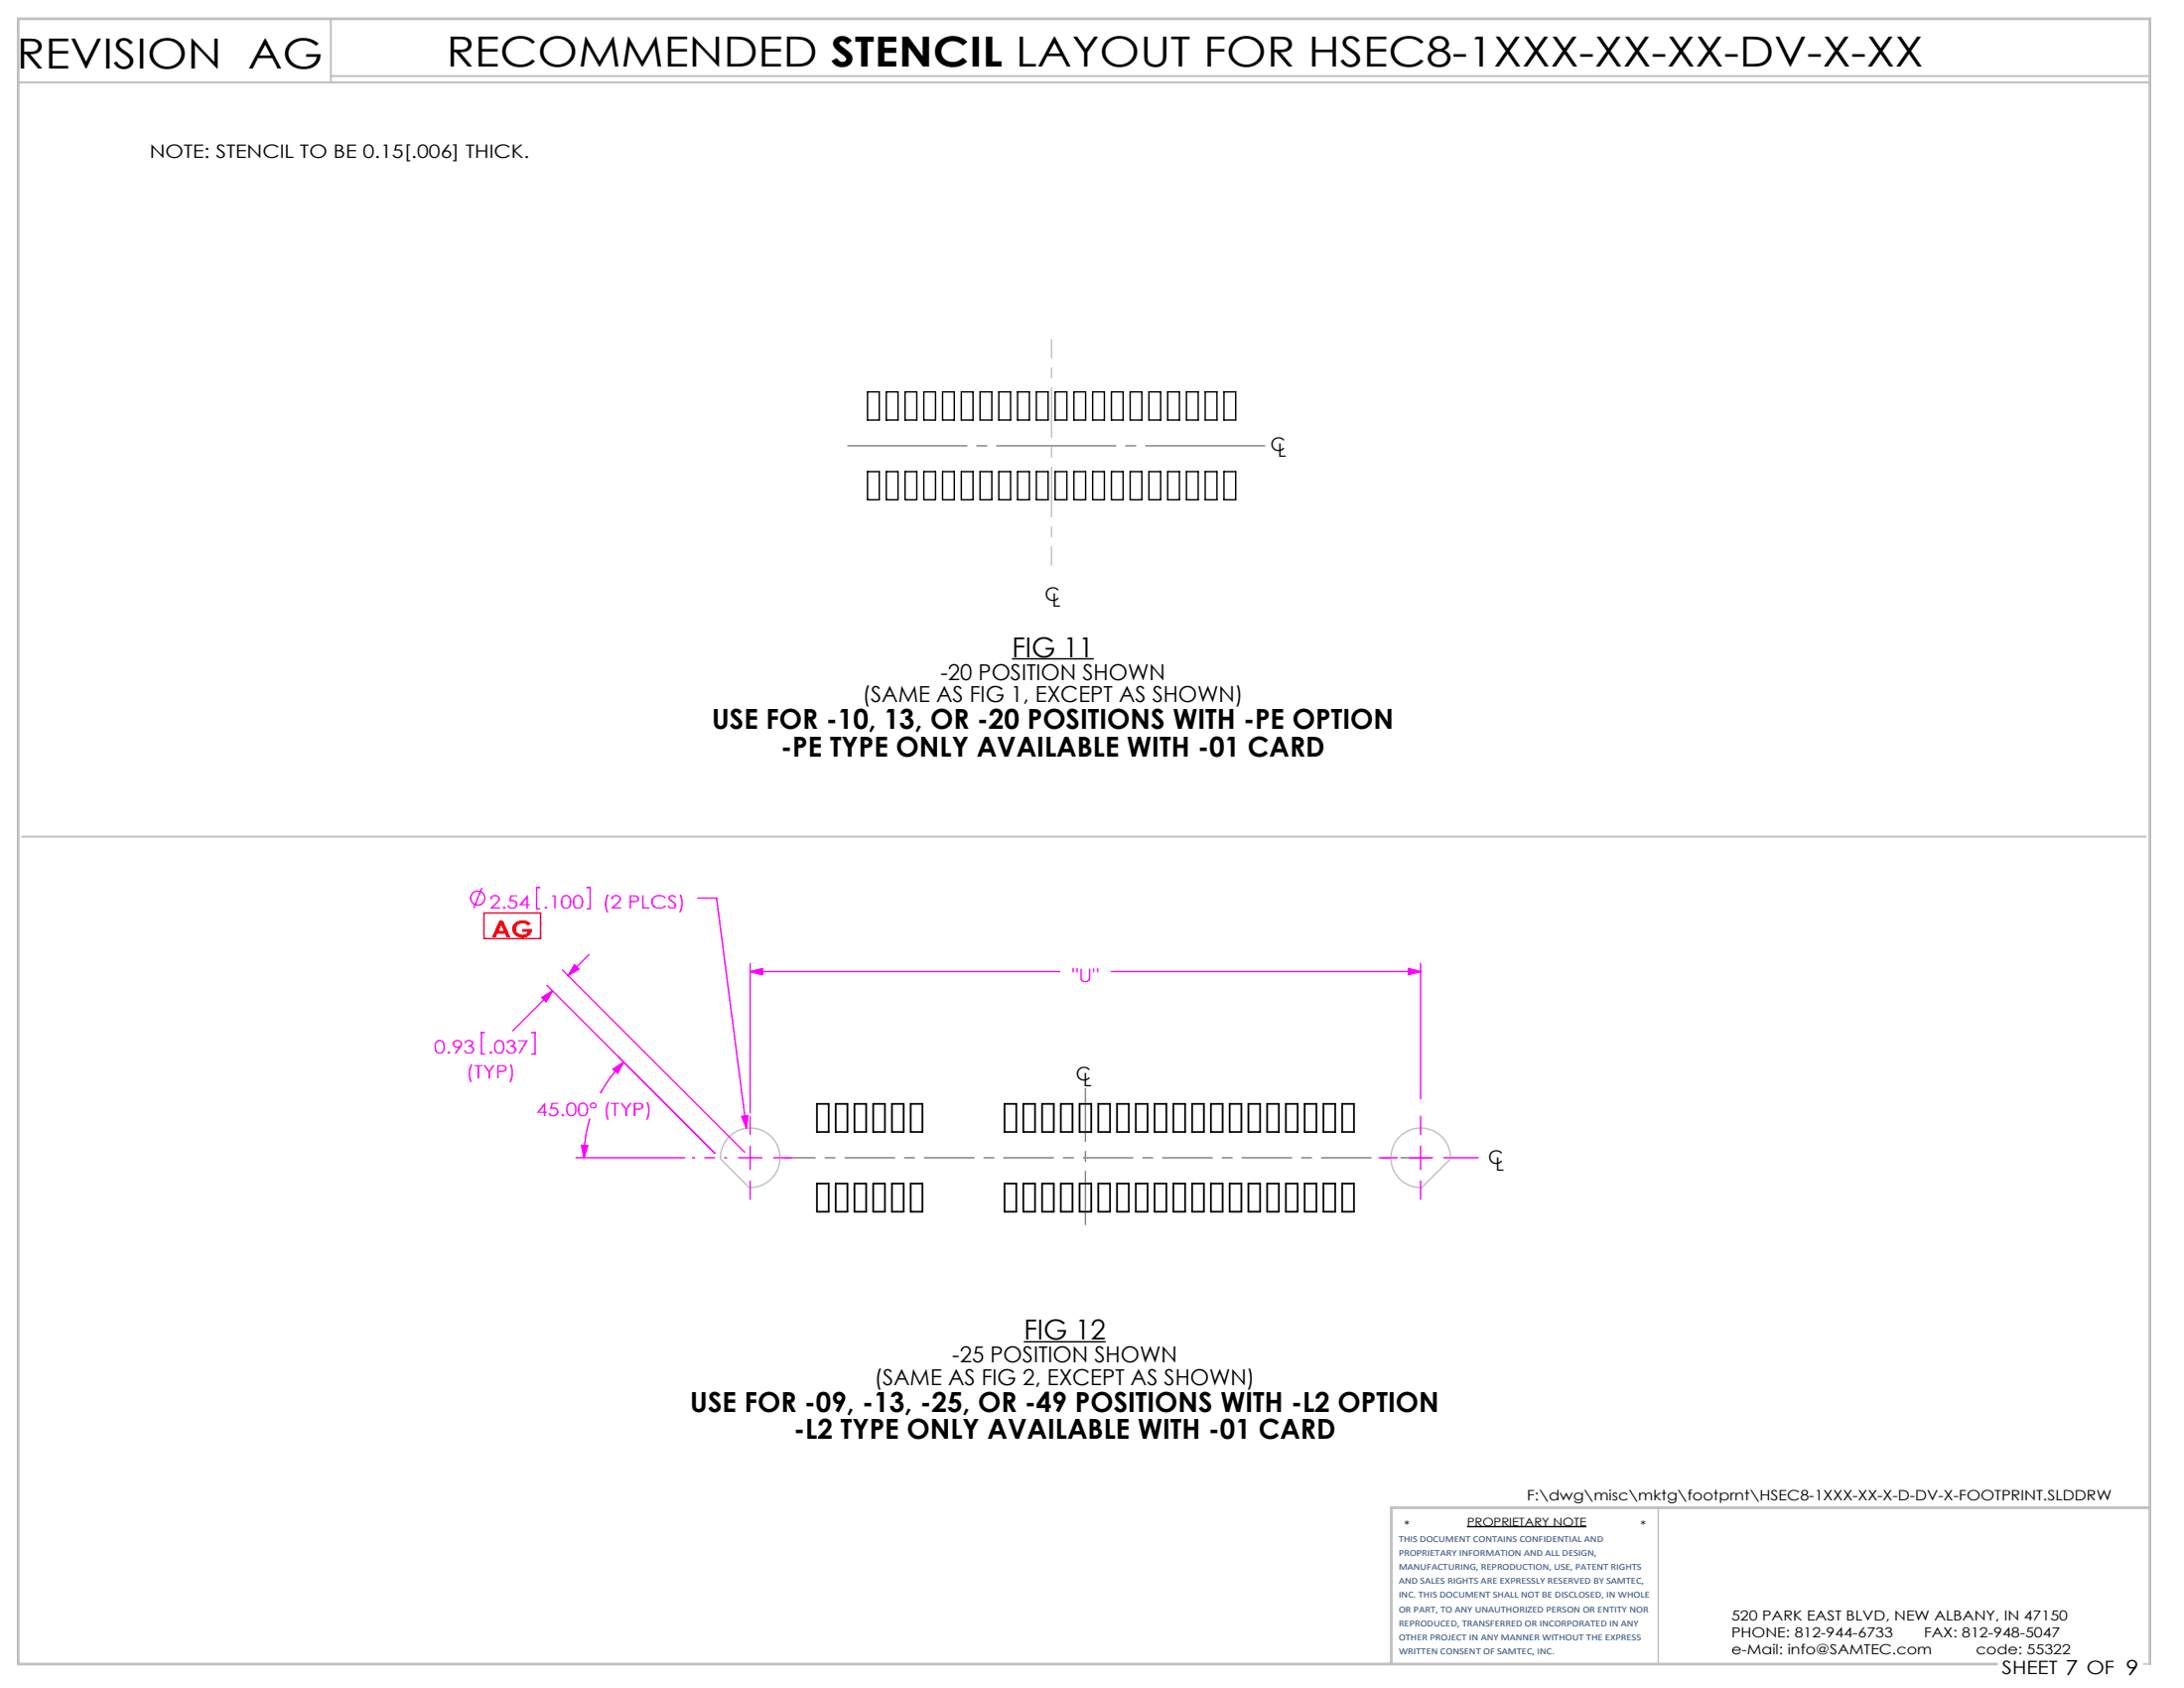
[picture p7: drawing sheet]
<svg xmlns="http://www.w3.org/2000/svg" width="279mm" height="216mm" viewBox="0 0 279 216" stroke-linecap="round" stroke-linejoin="round" font-family="sans-serif">
<path d="M129.5 84.3h10.4M131 171.6h10.5M187.7 195.3h15.3" fill="none" stroke="#000" stroke-width=".18"/>
<path d="M93.2 145.5a3.8 3.8 0 0 1 6.3 1.1 3.8 3.8 0 0 1-3.7 5.3l-3.6-3.7a3.8 3.8 0 0 1 1-2.7zM179.1 145.4a3.8 3.8 0 0 1 4.2-.8 3.8 3.8 0 0 1 2.3 3.6l-3.7 3.7a3.8 3.8 0 0 1-3.6-2.3 3.8 3.8 0 0 1 .8-4.2zM212.2 192.8v20M274.2 212.8h.8" fill="none" stroke="#c0c0c0" stroke-width=".18"/>
<path d="M2.3 10.5h272.7M42.3 2.4v8.1M42.3 9.7h232.7M2.8 107h271.7" fill="none" stroke="#c0c0c0" stroke-width=".25"/>
<path d="M275 192.8h-97v20M255.5 212.8h-253.2v-210.4h272.7v210.4" fill="none" stroke="#c0c0c0" stroke-width=".35"/>
<g fill="none" stroke="#f0f" stroke-width=".18">
<path d="M61.6 113.6l-1 2.6M69 113.5h-.4v2.7h.4M75.1 113.5h.4v2.7h-.4M89.3 114.9h2.4l3.8 29.4M62 132.1h-.4v2.7h.4M68 132.1h.4v2.7h-.4M69.3 127.6l1.4-.8-.8 1.3zM70 126l21.5 21.5M70.7 126.8l-5.1 5M72 124.1l23.3 23.3M73.5 123.4l.6 .5-1.4 .9zM75.4 122.1l-2.7 2.7"/>
<path d="M78.4 136.7l1.4-.9-.8 1.5zM79.8 135.8a17.3 17.3 0 0 0-3 4.1M96 124.3l1.6-.4v.8zM96 123.3v19M96 124.3h39.6M142.2 124.3h39.5M180.2 123.9l1.5 .4-1.5 .4zM181.7 123.3v17.2M73.7 148.1h13.9M74.4 146.5h.8l-.5 1.6zM75.5 143.1a17.3 17.3 0 0 0-.8 5M94.5 148.1h3"/>
<path d="M94.9 142.8l.8-.1-.2 1.6zM96 146.6v3M176.4 148.1h2.3M180.2 148.1h3M181.7 142.8v2.3M181.7 146.6v3M181.7 151.1v2.3M184.7 148.1h4.4"/>
<circle cx="61.1" cy="114.9" r=".9"/>
</g>
<path d="M161.9 57h-53.5" fill="none" stroke="#808080" stroke-width=".18" stroke-dasharray="15.2 1.3 1.3 1.3" stroke-dashoffset="-.1"/>
<path d="M61.9 116.8h7.3v3.2h-7.3z" fill="none" stroke="#f00" stroke-width=".18"/>
<path d="M134.5 43.4v28.9" fill="none" stroke="#c0c0c0" stroke-width=".18" stroke-dasharray="6.3 1.3 1.3 1.3" stroke-dashoffset="4"/>
<g fill="none" stroke="#808080" stroke-width=".25">
<path d="M104.5 141.2h1.5v3.6h-1.5zM104.5 151.4h1.5v3.6h-1.5zM106.9 141.2h1.5v3.6h-1.5zM106.9 151.4h1.5v3.6h-1.5zM109.3 141.2h1.5v3.6h-1.5zM109.3 151.4h1.5v3.6h-1.5zM111.7 141.2h1.5v3.6h-1.5zM111.7 151.4h1.5v3.6h-1.5zM114.1 141.2h1.5v3.6h-1.5zM114.1 151.4h1.5v3.6h-1.5zM116.5 141.2h1.5v3.6h-1.5zM116.5 151.4h1.5v3.6h-1.5z"/>
<path d="M128.5 141.2h1.5v3.6h-1.5zM128.5 151.4h1.5v3.6h-1.5zM130.9 141.2h1.5v3.6h-1.5zM130.9 151.4h1.5v3.6h-1.5zM133.3 141.2h1.5v3.6h-1.5zM133.3 151.4h1.5v3.6h-1.5zM135.7 141.2h1.5v3.6h-1.5zM135.7 151.4h1.5v3.6h-1.5zM138.1 141.2h1.5v3.6h-1.5zM138.1 151.4h1.5v3.6h-1.5zM140.5 141.2h1.5v3.6h-1.5zM140.5 151.4h1.5v3.6h-1.5z"/>
<path d="M142.9 141.2h1.5v3.6h-1.5zM142.9 151.4h1.5v3.6h-1.5zM145.3 141.2h1.5v3.6h-1.5zM145.3 151.4h1.5v3.6h-1.5zM147.7 141.2h1.5v3.6h-1.5zM147.7 151.4h1.5v3.6h-1.5zM150.1 141.2h1.5v3.6h-1.5zM150.1 151.4h1.5v3.6h-1.5zM152.5 141.2h1.5v3.6h-1.5zM152.5 151.4h1.5v3.6h-1.5zM154.9 141.2h1.5v3.6h-1.5zM154.9 151.4h1.5v3.6h-1.5z"/>
<path d="M157.3 141.2h1.5v3.6h-1.5zM157.3 151.4h1.5v3.6h-1.5zM159.7 141.2h1.5v3.6h-1.5zM159.7 151.4h1.5v3.6h-1.5zM162.1 141.2h1.5v3.6h-1.5zM162.1 151.4h1.5v3.6h-1.5zM164.5 141.2h1.5v3.6h-1.5zM164.5 151.4h1.5v3.6h-1.5zM166.9 141.2h1.5v3.6h-1.5zM166.9 151.4h1.5v3.6h-1.5zM169.3 141.2h1.5v3.6h-1.5zM169.3 151.4h1.5v3.6h-1.5z"/>
<path d="M171.7 141.2h1.5v3.6h-1.5zM171.7 151.4h1.5v3.6h-1.5z"/>
</g>
<path d="M138.9 156.6v-17.4" fill="none" stroke="#808080" stroke-width=".18" stroke-dasharray="15.2 1.3 1.3 1.3" stroke-dashoffset="8.4"/>
<path d="M183.2 148.1h-82.9" fill="none" stroke="#808080" stroke-width=".18" stroke-dasharray="6.3 1.3 1.3 1.3" stroke-dashoffset="2.4"/>
<path d="M96 145.1v-2.3M96 151.1v2.3M99 148.1h2.3" fill="none" stroke="#f0f" stroke-width=".18" stroke-dasharray="15.2 1.3 1.3 1.3"/>
<path d="M93 148.1h-4.4" fill="none" stroke="#f0f" stroke-width=".18" stroke-dasharray="15.2 1.3 1.3 1.3" stroke-dashoffset="15"/>
<g fill="#f0f">
<path d="M94.9 142.8l.6 1.5 .2-1.6zM73.5 123.4l.6 .5-1.4 .9zM69.3 127.6l1.4-.8-.8 1.3zM78.4 136.7l1.4-.9-.8 1.5zM74.4 146.5h.8l-.5 1.6z"/>
<path d="M96 124.3l1.6-.4v.8zM180.2 123.9l1.5 .4-1.5 .4z"/>
</g>
<g fill="none" stroke="#000" stroke-width=".18">
<path d="M111 50.1h1.5v3.6h-1.5zM113.4 50.1h1.5v3.6h-1.5zM115.8 50.1h1.5v3.6h-1.5zM118.2 50.1h1.5v3.6h-1.5zM120.6 50.1h1.5v3.6h-1.5zM123 50.1h1.5v3.6h-1.5zM125.4 50.1h1.5v3.6h-1.5zM127.8 50.1h1.5v3.6h-1.5zM130.2 50.1h1.5v3.6h-1.5zM132.6 50.1h1.5v3.6h-1.5zM135 50.1h1.5v3.6h-1.5zM137.4 50.1h1.5v3.6h-1.5z"/>
<path d="M139.8 50.1h1.5v3.6h-1.5zM142.2 50.1h1.5v3.6h-1.5zM144.6 50.1h1.5v3.6h-1.5zM147 50.1h1.5v3.6h-1.5zM149.4 50.1h1.5v3.6h-1.5zM151.8 50.1h1.5v3.6h-1.5zM154.2 50.1h1.5v3.6h-1.5zM156.6 50.1h1.5v3.6h-1.5zM111 60.3h1.5v3.6h-1.5zM113.4 60.3h1.5v3.6h-1.5zM115.8 60.3h1.5v3.6h-1.5zM118.2 60.3h1.5v3.6h-1.5z"/>
<path d="M120.6 60.3h1.5v3.6h-1.5zM123 60.3h1.5v3.6h-1.5zM125.4 60.3h1.5v3.6h-1.5zM127.8 60.3h1.5v3.6h-1.5zM130.2 60.3h1.5v3.6h-1.5zM132.6 60.3h1.5v3.6h-1.5zM135 60.3h1.5v3.6h-1.5zM137.4 60.3h1.5v3.6h-1.5zM139.8 60.3h1.5v3.6h-1.5zM142.2 60.3h1.5v3.6h-1.5zM144.6 60.3h1.5v3.6h-1.5zM147 60.3h1.5v3.6h-1.5z"/>
<path d="M149.4 60.3h1.5v3.6h-1.5zM151.8 60.3h1.5v3.6h-1.5zM154.2 60.3h1.5v3.6h-1.5zM156.6 60.3h1.5v3.6h-1.5zM104.5 151.4h1.5v3.6h-1.5zM104.5 141.2h1.5v3.6h-1.5zM106.9 151.4h1.5v3.6h-1.5zM106.9 141.2h1.5v3.6h-1.5zM109.3 151.4h1.5v3.6h-1.5zM109.3 141.2h1.5v3.6h-1.5zM111.7 151.4h1.5v3.6h-1.5zM111.7 141.2h1.5v3.6h-1.5z"/>
<path d="M114.1 151.4h1.5v3.6h-1.5zM114.1 141.2h1.5v3.6h-1.5zM116.5 151.4h1.5v3.6h-1.5zM116.5 141.2h1.5v3.6h-1.5zM128.5 151.4h1.5v3.6h-1.5zM128.5 141.2h1.5v3.6h-1.5zM130.9 151.4h1.5v3.6h-1.5zM130.9 141.2h1.5v3.6h-1.5zM133.3 151.4h1.5v3.6h-1.5zM133.3 141.2h1.5v3.6h-1.5zM135.7 151.4h1.5v3.6h-1.5zM135.7 141.2h1.5v3.6h-1.5z"/>
<path d="M138.1 151.4h1.5v3.6h-1.5zM138.1 141.2h1.5v3.6h-1.5zM140.5 151.4h1.5v3.6h-1.5zM140.5 141.2h1.5v3.6h-1.5zM142.9 151.4h1.5v3.6h-1.5zM142.9 141.2h1.5v3.6h-1.5zM145.3 151.4h1.5v3.6h-1.5zM145.3 141.2h1.5v3.6h-1.5zM147.7 151.4h1.5v3.6h-1.5zM147.7 141.2h1.5v3.6h-1.5zM150.1 151.4h1.5v3.6h-1.5zM150.1 141.2h1.5v3.6h-1.5z"/>
<path d="M152.5 151.4h1.5v3.6h-1.5zM152.5 141.2h1.5v3.6h-1.5zM154.9 151.4h1.5v3.6h-1.5zM154.9 141.2h1.5v3.6h-1.5zM157.3 151.4h1.5v3.6h-1.5zM157.3 141.2h1.5v3.6h-1.5zM159.7 151.4h1.5v3.6h-1.5zM159.7 141.2h1.5v3.6h-1.5zM162.1 151.4h1.5v3.6h-1.5zM162.1 141.2h1.5v3.6h-1.5zM164.5 151.4h1.5v3.6h-1.5zM164.5 141.2h1.5v3.6h-1.5z"/>
<path d="M166.9 151.4h1.5v3.6h-1.5zM166.9 141.2h1.5v3.6h-1.5zM169.3 151.4h1.5v3.6h-1.5zM169.3 141.2h1.5v3.6h-1.5zM171.7 151.4h1.5v3.6h-1.5zM171.7 141.2h1.5v3.6h-1.5z"/>
</g>
<g font-size="5.3">
<text x="2.2" y="8.8">REVISION AG</text>
<text x="57.1" y="8.5">RECOMMENDED STENCIL LAYOUT FOR HSEC8-1XXX-XX-XX-DV-X-XX</text>
</g>
<g font-size="3.5">
<text x="129.5" y="84">FIG 11</text>
<text x="91.1" y="93.2">USE FOR -10, 13, OR -20 POSITIONS WITH -PE OPTION</text>
<text x="99.9" y="96.7">-PE TYPE ONLY AVAILABLE WITH -01 CARD</text>
<text x="131" y="171.4">FIG 12</text>
<text x="88.3" y="180.5">USE FOR -09, -13, -25, OR -49 POSITIONS WITH -L2 OPTION</text>
<text x="101.6" y="184.1">-L2 TYPE ONLY AVAILABLE WITH -01 CARD</text>
</g>
<text font-size="3" fill="#f00" x="62.9" y="119.8">AG</text>
<g font-size="2.8">
<text x="110.4" y="89.8">(SAME AS FIG 1, EXCEPT AS SHOWN)</text>
<text x="120.3" y="86.9">-20 POSITION SHOWN</text>
<text x="111.9" y="177.1">(SAME AS FIG 2, EXCEPT AS SHOWN)</text>
<text x="121.8" y="174.3">-25 POSITION SHOWN</text>
</g>
<g font-size="2.4">
<text x="19.1" y="20.2">NOTE: STENCIL TO BE 0.15[.006] THICK.</text>
<text x="162.5" y="57.6">C</text>
<text x="163.5" y="58.4">L</text>
<text x="133.7" y="76.8">C</text>
<text x="134.6" y="77.6">L</text>
<text x="137.7" y="138.2">C</text>
<text x="138.6" y="138.9">L</text>
<text x="190.4" y="148.9">C</text>
<text x="191.3" y="149.7">L</text>
<text x="256.1" y="214.1">SHEET 7 OF 9</text>
</g>
<g font-size="2.4" fill="#f0f">
<text x="62.6" y="116.2">2.54</text>
<text x="69.5" y="116.2">.100</text>
<text x="77.1" y="116.2">(2 PLCS)</text>
<text x="137.1" y="125.5">&quot;U&quot;</text>
<text x="55.5" y="134.7">0.93</text>
<text x="59.6" y="137.9">(TYP)</text>
<text x="62.4" y="134.7">.037</text>
<text x="68.6" y="142.7">45.00° (TYP)</text>
</g>
<g font-size="1.8">
<text x="195.3" y="191.9">F:\dwg\misc\mktg\footprnt\HSEC8-1XXX-XX-X-D-DV-X-FOOTPRINT.SLDDRW</text>
<text x="221.5" y="207.2">520 PARK EAST BLVD, NEW ALBANY, IN 47150</text>
<text x="221.5" y="209.4">PHONE: 812-944-6733</text>
<text x="246.1" y="209.4">FAX: 812-948-5047</text>
<text x="221.5" y="211.5">e-Mail: info@SAMTEC.com</text>
<text x="252.8" y="211.5">code: 55322</text>
</g>
<g font-size="1.5">
<text x="179.7" y="195.6">*</text>
<text x="187.7" y="195.2">PROPRIETARY NOTE</text>
<text x="209.9" y="195.6">*</text>
</g>
<g font-size="1.2" fill="#1f497d">
<text x="178.9" y="197.2">THIS DOCUMENT CONTAINS CONFIDENTIAL AND</text>
<text x="178.9" y="199">PROPRIETARY INFORMATION AND ALL DESIGN,</text>
<text x="178.9" y="200.8">MANUFACTURING, REPRODUCTION, USE, PATENT RIGHTS</text>
<text x="178.9" y="202.6">AND SALES RIGHTS ARE EXPRESSLY RESERVED BY SAMTEC,</text>
<text x="178.9" y="204.4">INC. THIS DOCUMENT SHALL NOT BE DISCLOSED, IN WHOLE</text>
<text x="178.9" y="206.2">OR PART, TO ANY UNAUTHORIZED PERSON OR ENTITY NOR</text>
<text x="178.9" y="208">REPRODUCED, TRANSFERRED OR INCORPORATED IN ANY</text>
<text x="178.9" y="209.8">OTHER PROJECT IN ANY MANNER WITHOUT THE EXPRESS</text>
<text x="178.9" y="211.6">WRITTEN CONSENT OF SAMTEC, INC.</text>
</g>
</svg>
